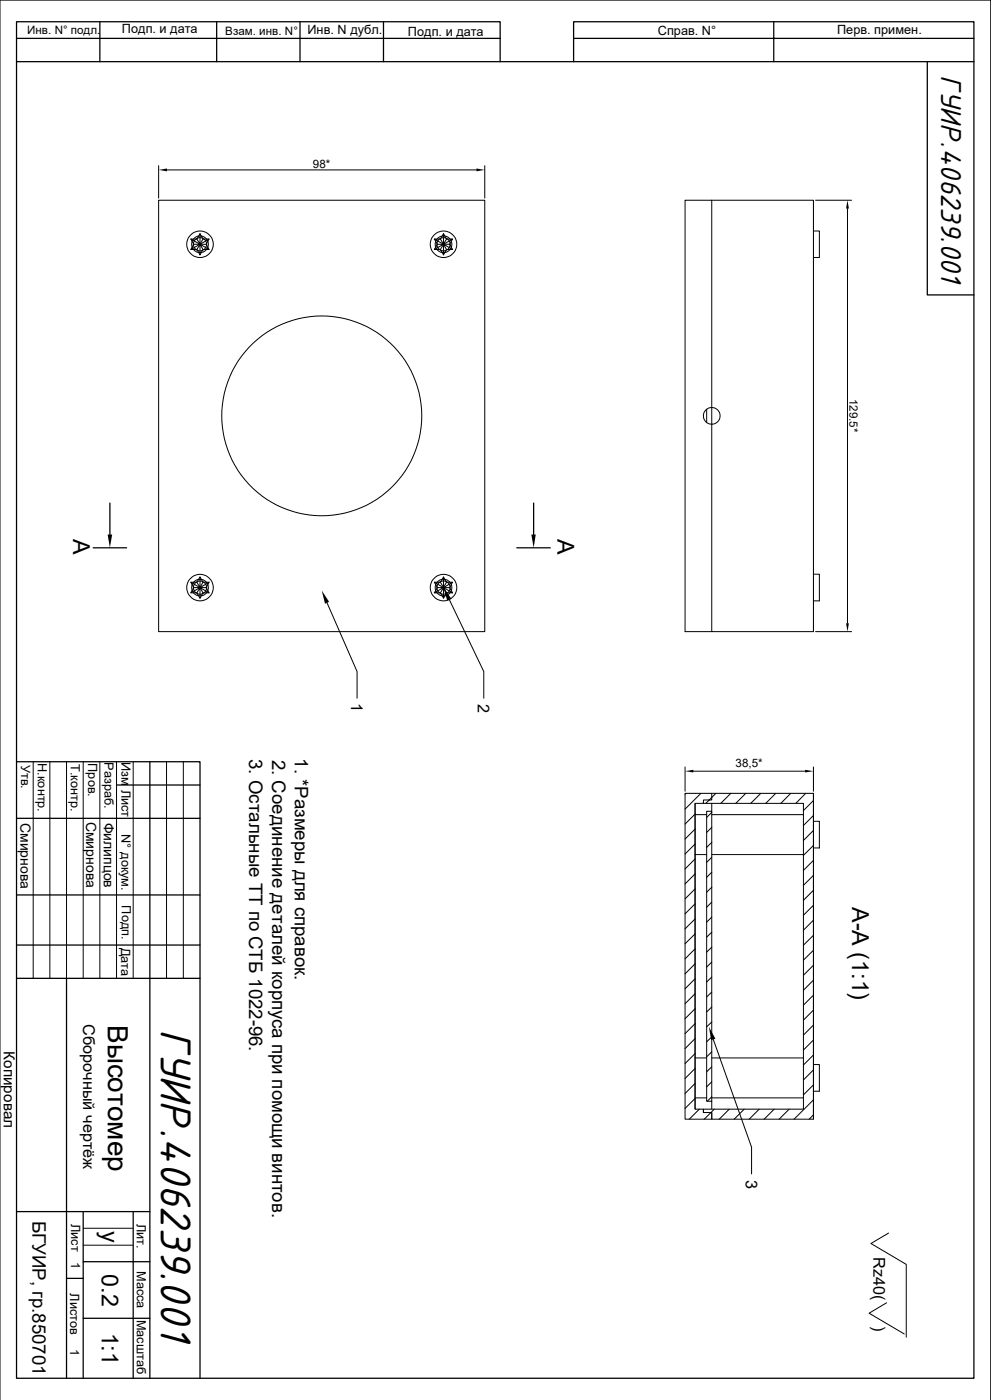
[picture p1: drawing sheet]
<svg xmlns="http://www.w3.org/2000/svg" width="297mm" height="420mm" viewBox="0 0 297 420" stroke-linecap="round" stroke-linejoin="round" font-family="sans-serif">
<g fill="none" stroke="#000" stroke-width=".38">
<path d="M5 18.5h286.9M5 11.5h144.9M29.9 6.5v12M64.9 6.5v12M89.9 6.5v12M114.9 6.5v12M149.9 18.5v-12h-144.9v407h286.9v-407h-120v12M171.9 11.5h120M231.9 6.5v12M277.9 18.5v70h14M32.9 150.9v9.5M159.9 150.9v9.5"/>
<path d="M27.9 164.3h10M154.9 164.3h10M5 228.5h54.9v185M34.9 235.5h25M44.9 228.5v185M5 245.5h54.9M5 268.5h54.9M5 293.5h54.9M5 283.5h54.9M19.9 293.5v120M5 363.5h39.9M24.9 378.5h20"/>
<path d="M24.9 363.5v50M39.9 363.5v50M19.9 383.5h5M24.9 395.5h20"/>
</g>
<g fill="none" stroke="#000" stroke-width=".3">
<path d="M47.5 49.7v9.7M50 51h92.8M145.3 49.7v9.7M47.5 60.1h97.8v129.4h-97.8zM57.2 71.7h1.8l.9-1.6 .9 1.6h1.9l-.9 1.6 .9 1.5h-1.9l-.9 1.7-.9-1.7h-1.8l.9-1.5zM57.2 71.7l2.7 1.6 2.8-1.6M58.1 73.3h1.8l-2.7 1.5M59 74.8l.9-1.5v3.2M59.9 70.1v3.2l-.9-1.6M60.8 74.8l-.9-1.5 2.8 1.5M60.8 71.7l-.9 1.6h1.9M130.2 71.7h1.8l.9-1.6 .9 1.6h1.8l-.9 1.6 .9 1.5h-1.8l-.9 1.7-.9-1.7h-1.8l.9-1.5z"/>
<path d="M130.2 71.7l2.7 1.6 2.7-1.6M131.1 73.3h1.8l-2.7 1.5M132 74.8l.9-1.5v3.2M132.9 70.1v3.2l-.9-1.6M133.8 74.8l-.9-1.5 2.7 1.5M133.8 71.7l-.9 1.6h1.8M213.3 60.1h30.5v129.4h-30.5v-62.2M243.8 69.3h1.8v8h-1.8M244.4 60.1h10.8M254 62.6v124.4M211.8 122.8v4M213.3 122.3v-62.2h-8v129.4h8"/>
<path d="M213.3 122.3a2.5 2.5 0 0 0-2.5 2.5 2.5 2.5 0 0 0 2.5 2.5M213.3 122.3a2.5 2.5 0 0 1 2.5 2.5 2.5 2.5 0 0 1-2.5 2.5M213.3 122.3v5M57.2 174.7h1.8l.9-1.6 .9 1.6h1.9l-.9 1.6 .9 1.5h-1.9l-.9 1.7-.9-1.7h-1.8l.9-1.5zM57.2 174.7l2.7 1.6 2.8-1.6M58.1 176.3h1.8l-2.7 1.5M59 177.8l.9-1.5v3.2M59.9 173.1v3.2l-.9-1.6M60.8 177.8l-.9-1.5 2.8 1.5M60.8 174.7l-.9 1.6h1.9M130.2 174.7h1.8l.9-1.6 .9 1.6h1.8l-.9 1.6 .9 1.5h-1.8l-.9 1.7-.9-1.7h-1.8l.9-1.5zM130.2 174.7l2.7 1.6 2.7-1.6"/>
<path d="M131.1 176.3h1.8l-2.7 1.5M132 177.8l.9-1.5v3.2M132.9 173.1v3.2l-.9-1.6M133.8 177.8l-.9-1.5 2.7 1.5M133.8 174.7l-.9 1.6h1.8M134.7 179.9l10.3 21.6v8M243.8 172.3h1.8v8h-1.8M98 180.8l9 20.7v8M244.4 189.5h10.8M9.9 228.5v65M14.9 228.5v65M19.9 228.5v65"/>
<path d="M24.9 228.5v65M29.9 228.5v65M34.9 228.5v65M39.9 228.5v65M49.9 228.5v65M54.9 228.5v65M205.3 238h8v2h-2.5v1h-2.5v91.7h2.5v1.1h2.5v1.9h-8zM205.3 230.1v7.3M205.6 238l-.3 .3M207.8 231.4h33.5M210.1 238l-4.8 4.7M213.3 238h30.5v97.7h-30.5v-1.9"/>
<path d="M214.5 238l-3 3M219 238l-3 3M223.5 238l-3 3M228 238l-3 3M232.5 238l-3 3M237 238l-3 3M241.5 238l-3 3M243.8 238v97.7M243.8 230.1v7.3M208.3 257.7l-3 3M208.3 253.2l-3 3M208.3 248.7l-3 3"/>
<path d="M208.3 244.2l-3 3M208.3 241v91.7M208.3 244.4h3.5M208.3 256.4h3.5M210.8 241h30v91.7h-30v1.1M211.8 243.4h1.5v87h-1.5zM213.3 257.2l-1.5 1.5M213.3 252.7l-1.5 1.5M213.3 248.2l-1.5 1.5M213.3 243.7l-1.5 1.5M213.3 244.4h27.5M213.3 256.4h27.5"/>
<path d="M213.3 241v2.4M243.8 240.2l-3 3M243.8 258.1l-3 3M243.8 249.1l-3 3M243.8 253.6l-3 3M243.8 244.6l-3 3M243.8 246.4h1.8v8h-1.8M208.3 271.1l-3 3.1M208.3 266.7l-3 3M208.3 262.2l-3 3M208.3 275.7l-3 2.9M213.3 279.7l-1.5 1.4"/>
<path d="M213.3 275.1l-1.5 1.5M213.3 270.6l-1.5 1.6M213.3 266.1l-1.5 1.6M213.3 261.7l-1.5 1.5M243.8 276.1l-3 3M243.8 271.6l-3 3M243.8 262.6l-3 3M243.8 267.1l-3 3M208.3 298.1l-3 3M208.3 293.6l-3 3M208.3 289.1l-3 3M208.3 284.6l-3 3.1"/>
<path d="M208.3 280.2l-3 2.9M213.3 297.6l-1.5 1.5M213.3 293.1l-1.5 1.5M213.3 288.6l-1.5 1.5M213.3 284.1l-1.5 1.5M243.8 298.5l-3 3M243.8 294l-3 3.1M243.8 289.6l-3 3M243.8 285.1l-3 2.9M243.8 280.6l-3 2.9M208.3 316.1l-3 3M208.3 311.6l-3 3"/>
<path d="M208.3 307.1l-3 3M208.3 302.6l-3 3M208.3 317.4h3.5M213.3 315.6l-1.5 1.4M213.3 311.1l-1.5 1.4M213.3 306.6l-1.5 1.5M213.3 302.1l-1.5 1.5M213.3 317.4h27.5M213.8 311.8l11.5 32.4v8M243.8 303l-3 3M243.8 316.5l-3 3M243.8 312l-3 3"/>
<path d="M243.8 307.5l-3 3M243.8 319.4h1.8v8h-1.8M208.3 329.5l-3 3M208.3 325l-3 3M208.3 320.5l-3 3.1M208.3 329.4h3.5M209.6 332.7l-3 3M213.3 329l-1.3 1.4M213.3 324.5l-1.5 1.6M213.3 320l-1.5 1.5M213.3 329.4h27.5M213.3 330.4v2.3"/>
<path d="M214.1 332.7l-3 3M218.6 332.7l-3 3M223.1 332.7l-3.1 3M227.5 332.7l-3 3M232 332.7l-3 3M236.5 332.7l-3 3M243.8 334.4l-1.3 1.3M243.8 329.9l-5.8 5.8M243.8 325.5l-3 3M243.8 321l-3 3M5 363.5h.1M24.9 368.5h14.8"/>
<path d="M24.9 373.5h14.8M266.3 369.9l-5.3 3.1 10.6 6.3v21.9M265.7 390.8l-5.2 3.2 10.5 6.2M0 419.9v-419.9h296.9v419.9"/>
<circle cx="59.9" cy="73.3" r="1.98"/>
<circle cx="60" cy="73.3" r="4"/>
<circle cx="60" cy="73.3" r="2.51"/>
<circle cx="132.9" cy="73.3" r="1.98"/>
<circle cx="132.9" cy="73.3" r="4"/>
<circle cx="132.9" cy="73.3" r="2.51"/>
<circle cx="96.4" cy="124.8" r="30"/>
<circle cx="59.9" cy="176.3" r="1.98"/>
<circle cx="60" cy="176.3" r="4"/>
<circle cx="60" cy="176.3" r="2.51"/>
<circle cx="132.9" cy="176.3" r="1.98"/>
<circle cx="132.9" cy="176.3" r="4"/>
<circle cx="132.9" cy="176.3" r="2.51"/>
</g>
<path d="M47.5 51l2.5-.5v.9zM142.8 50.5l2.5 .5-2.5 .4zM254 60.1l.4 2.5h-.8zM32.3 160.4h1.3l-.7 3.9zM159.3 160.4h1.3l-.7 3.9zM96.4 177.2l2.2 3.4-1.2 .5zM132.9 176.3l2.4 3.3-1.3 .6zM253.6 187h.8l-.4 2.5zM205.3 231.4l2.5-.5v.8zM241.3 230.9l2.5 .5-2.5 .3zM212.5 308.1l1.9 3.5-1.3 .4z" fill="#000"/>
<text font-size="14" x="48.2" y="308.7" transform="rotate(90 48.2 308.7)">ГУИР.406239.001</text>
<text font-size="9.3" x="282.1" y="22.6" transform="rotate(90 282.1 22.6)">ГУИР.406239.001</text>
<text font-size="8.4" x="32.3" y="307.5" transform="rotate(90 32.3 307.5)">Высотомер</text>
<g font-size="7">
<text x="21.9" y="161.8" transform="rotate(90 21.9 161.8)">А</text>
<text x="167.1" y="161.8" transform="rotate(90 167.1 161.8)">А</text>
<text x="255.4" y="272.1" transform="rotate(90 255.4 272.1)">А-A (1:1)</text>
<text x="30.5" y="369.2" transform="rotate(90 30.5 369.2)">у</text>
<text x="30.5" y="382.2" transform="rotate(90 30.5 382.2)">0.2</text>
<text x="30.5" y="399.8" transform="rotate(90 30.5 399.8)">1:1</text>
</g>
<g font-size="5.6">
<text x="74.7" y="227.7" transform="rotate(90 74.7 227.7)">3. Остальные ТТ по СТБ 1022-96.</text>
<text x="81.6" y="227.9" transform="rotate(90 81.6 227.9)">2. Соединение деталей корпуса при помощи винтов.</text>
<text x="88.4" y="227.5" transform="rotate(90 88.4 227.5)">1. *Размеры для справок.</text>
<text x="9.7" y="366.2" transform="rotate(90 9.7 366.2)">БГУИР, гр.850701</text>
</g>
<g font-size="4.9">
<text x="105.2" y="210.9" transform="rotate(90 105.2 210.9)">1</text>
<text x="143.2" y="211.3" transform="rotate(90 143.2 211.3)">2</text>
<text x="24.9" y="307.2" transform="rotate(90 24.9 307.2)">Сборочный чертёж</text>
<text x="223.5" y="354" transform="rotate(90 223.5 354)">3</text>
<text x="261.8" y="377.1" transform="rotate(90 261.8 377.1)">Rz40(</text>
<text x="261.8" y="397.8" transform="rotate(90 261.8 397.8)">)</text>
</g>
<text font-size="4.6" x="1.2" y="315.4" transform="rotate(90 1.2 315.4)">Копировал</text>
<g font-size="4.2">
<text x="6.1" y="246.8" transform="rotate(90 6.1 246.8)">Смирнова</text>
<text x="25.9" y="246.5" transform="rotate(90 25.9 246.5)">Смирнова</text>
<text x="31.1" y="246.8" transform="rotate(90 31.1 246.8)">Филипцов</text>
</g>
<g font-size="3.8">
<text x="36.5" y="9.9">Подп. и дата</text>
<text x="92.2" y="10.3">Инв. N дубл.</text>
<text x="122.3" y="10.7">Подп. и дата</text>
<text x="197.1" y="10.5">Справ. N°</text>
<text x="250.9" y="10.3">Перв. примен.</text>
<text x="6.3" y="229.4" transform="rotate(90 6.3 229.4)">Утв.</text>
<text x="11.3" y="228.9" transform="rotate(90 11.3 228.9)">Н.контр.</text>
<text x="21.3" y="229.1" transform="rotate(90 21.3 229.1)">Т.контр.</text>
<text x="26.5" y="228.9" transform="rotate(90 26.5 228.9)">Пров.</text>
<text x="31.3" y="228.6" transform="rotate(90 31.3 228.6)">Разраб.</text>
<text x="36.4" y="228.7" transform="rotate(90 36.4 228.7)">Изм Лист</text>
<text x="36.4" y="250.3" transform="rotate(90 36.4 250.3)">N° докум.</text>
<text x="36.5" y="271.6" transform="rotate(90 36.5 271.6)">Подп.</text>
<text x="36.4" y="284.3" transform="rotate(90 36.4 284.3)">Дата</text>
<text x="21.4" y="367.2" transform="rotate(90 21.4 367.2)">Лист</text>
<text x="41" y="367.2" transform="rotate(90 41 367.2)">Лит.</text>
<text x="21.4" y="378.6" transform="rotate(90 21.4 378.6)">1</text>
<text x="41" y="381.3" transform="rotate(90 41 381.3)">Масса</text>
<text x="21" y="387.9" transform="rotate(90 21 387.9)">Листов</text>
<text x="41" y="395.8" transform="rotate(90 41 395.8)">Масштаб</text>
<text x="21" y="404.6" transform="rotate(90 21 404.6)">1</text>
</g>
<g font-size="3.5">
<text x="8.1" y="10.3">Инв. N° подл.</text>
<text x="67.5" y="10.4">Взам. инв. N°</text>
<text x="93.8" y="50.3">98*</text>
<text x="254.6" y="119.6" transform="rotate(90 254.6 119.6)">129.5*</text>
<text x="220.5" y="230.2">38,5*</text>
</g>
</svg>
